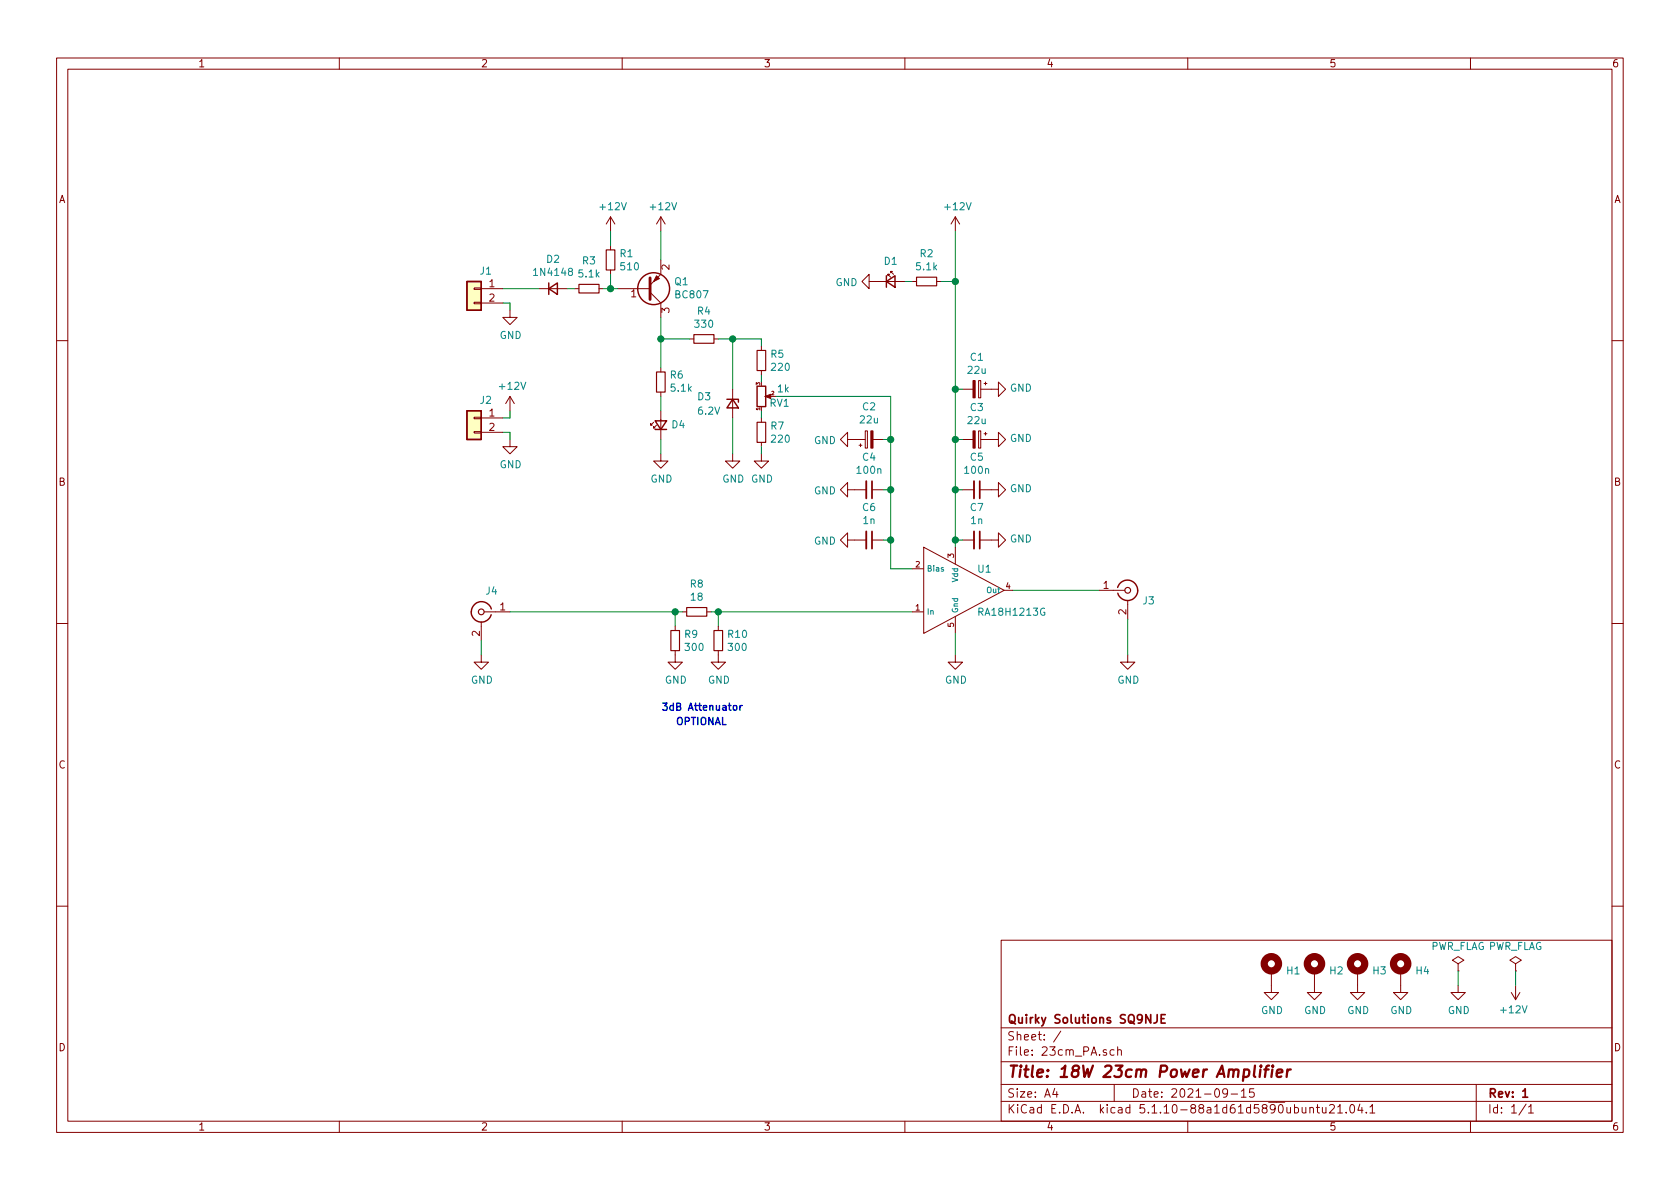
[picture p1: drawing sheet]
EESchema Schematic File Version 4
EELAYER 30 0
EELAYER END
$Descr A4 11693 8268
encoding utf-8
Sheet 1 1
Title "18W 23cm Power Amplifier"
Date "2021-09-15"
Rev "1"
Comp "Quirky Solutions SQ9NJE"
Comment1 ""
Comment2 ""
Comment3 ""
Comment4 ""
$EndDescr
$Comp
L QS_RF:RA18H1213G U1
U 1 1
P 6650 4100
F 0 "U1" H 6800 4250 50  0000 L CNN
F 1 "RA18H1213G" H 6800 3950 50  0000 L CNN
F 2 "QS_RF:RA18H1213G" H 6780 4100 50  0001 C CNN
F 3 "" H 6780 4100 50  0001 C CNN
	1    6650 4100
	1    0    0    -1  
$EndComp
$Comp
L power:GND #PWR021
U 1 1
P 6650 4550
F 0 "#PWR021" H 6650 4300 50  0001 C CNN
F 1 "GND" H 6655 4377 50  0000 C CNN
F 2 "" H 6650 4550 50  0001 C CNN
F 3 "" H 6650 4550 50  0001 C CNN
	1    6650 4550
	1    0    0    -1  
$EndComp
$Comp
L Device:CP_Small C3
U 1 1
P 6800 3050
F 0 "C3" V 6575 3050 50  0000 C CNN
F 1 "22u" V 6666 3050 50  0000 C CNN
F 2 "Capacitor_Tantalum_SMD:CP_EIA-7343-31_Kemet-D_Pad2.25x2.55mm_HandSolder" H 6800 3050 50  0001 C CNN
F 3 "~" H 6800 3050 50  0001 C CNN
	1    6800 3050
	0    1    1    0   
$EndComp
$Comp
L Device:C_Small C5
U 1 1
P 6800 3400
F 0 "C5" V 6571 3400 50  0000 C CNN
F 1 "100n" V 6662 3400 50  0000 C CNN
F 2 "Capacitor_SMD:C_0805_2012Metric_Pad1.18x1.45mm_HandSolder" H 6800 3400 50  0001 C CNN
F 3 "~" H 6800 3400 50  0001 C CNN
	1    6800 3400
	0    1    1    0   
$EndComp
$Comp
L Device:R_Small R10
U 1 1
P 5000 4450
F 0 "R10" H 5059 4496 50  0000 L CNN
F 1 "300" H 5059 4405 50  0000 L CNN
F 2 "Resistor_SMD:R_0805_2012Metric_Pad1.20x1.40mm_HandSolder" H 5000 4450 50  0001 C CNN
F 3 "~" H 5000 4450 50  0001 C CNN
	1    5000 4450
	1    0    0    -1  
$EndComp
$Comp
L Device:R_Small R9
U 1 1
P 4700 4450
F 0 "R9" H 4759 4496 50  0000 L CNN
F 1 "300" H 4759 4405 50  0000 L CNN
F 2 "Resistor_SMD:R_0805_2012Metric_Pad1.20x1.40mm_HandSolder" H 4700 4450 50  0001 C CNN
F 3 "~" H 4700 4450 50  0001 C CNN
	1    4700 4450
	1    0    0    -1  
$EndComp
$Comp
L Device:R_Small R8
U 1 1
P 4850 4250
F 0 "R8" V 4654 4250 50  0000 C CNN
F 1 "18" V 4745 4250 50  0000 C CNN
F 2 "Resistor_SMD:R_0805_2012Metric_Pad1.20x1.40mm_HandSolder" H 4850 4250 50  0001 C CNN
F 3 "~" H 4850 4250 50  0001 C CNN
	1    4850 4250
	0    1    1    0   
$EndComp
$Comp
L power:GND #PWR020
U 1 1
P 5000 4550
F 0 "#PWR020" H 5000 4300 50  0001 C CNN
F 1 "GND" H 5005 4377 50  0000 C CNN
F 2 "" H 5000 4550 50  0001 C CNN
F 3 "" H 5000 4550 50  0001 C CNN
	1    5000 4550
	1    0    0    -1  
$EndComp
$Comp
L power:GND #PWR019
U 1 1
P 4700 4550
F 0 "#PWR019" H 4700 4300 50  0001 C CNN
F 1 "GND" H 4705 4377 50  0000 C CNN
F 2 "" H 4700 4550 50  0001 C CNN
F 3 "" H 4700 4550 50  0001 C CNN
	1    4700 4550
	1    0    0    -1  
$EndComp
$Comp
L Connector:Conn_Coaxial J3
U 1 1
P 7850 4100
F 0 "J3" H 7950 4029 50  0000 L CNN
F 1 "Conn_Coaxial" H 7950 3984 50  0001 L CNN
F 2 "Connector_Coaxial:SMA_Samtec_SMA-J-P-X-ST-EM1_EdgeMount" H 7850 4100 50  0001 C CNN
F 3 " ~" H 7850 4100 50  0001 C CNN
	1    7850 4100
	1    0    0    -1  
$EndComp
$Comp
L Connector:Conn_Coaxial J4
U 1 1
P 3350 4250
F 0 "J4" H 3278 4397 50  0000 C CNN
F 1 "Conn_Coaxial" H 3278 4397 50  0001 C CNN
F 2 "Connector_Coaxial:SMA_Samtec_SMA-J-P-X-ST-EM1_EdgeMount" H 3350 4250 50  0001 C CNN
F 3 " ~" H 3350 4250 50  0001 C CNN
	1    3350 4250
	-1   0    0    -1  
$EndComp
Wire Wire Line
	3550 4250 4700 4250
Wire Wire Line
	4950 4250 5000 4250
Wire Wire Line
	5000 4350 5000 4250
Connection ~ 5000 4250
Wire Wire Line
	5000 4250 6350 4250
Wire Wire Line
	4700 4350 4700 4250
Connection ~ 4700 4250
Wire Wire Line
	4700 4250 4750 4250
Wire Wire Line
	6650 4400 6650 4550
Wire Wire Line
	7050 4100 7650 4100
$Comp
L power:GND #PWR022
U 1 1
P 7850 4550
F 0 "#PWR022" H 7850 4300 50  0001 C CNN
F 1 "GND" H 7855 4377 50  0000 C CNN
F 2 "" H 7850 4550 50  0001 C CNN
F 3 "" H 7850 4550 50  0001 C CNN
	1    7850 4550
	1    0    0    -1  
$EndComp
$Comp
L power:GND #PWR018
U 1 1
P 3350 4550
F 0 "#PWR018" H 3350 4300 50  0001 C CNN
F 1 "GND" H 3355 4377 50  0000 C CNN
F 2 "" H 3350 4550 50  0001 C CNN
F 3 "" H 3350 4550 50  0001 C CNN
	1    3350 4550
	1    0    0    -1  
$EndComp
Wire Wire Line
	3350 4450 3350 4550
Wire Wire Line
	7850 4300 7850 4550
$Comp
L power:+12V #PWR03
U 1 1
P 6650 1600
F 0 "#PWR03" H 6650 1450 50  0001 C CNN
F 1 "+12V" H 6665 1773 50  0000 C CNN
F 2 "" H 6650 1600 50  0001 C CNN
F 3 "" H 6650 1600 50  0001 C CNN
	1    6650 1600
	1    0    0    -1  
$EndComp
Wire Wire Line
	6650 1600 6650 1950
$Comp
L Device:C_Small C7
U 1 1
P 6800 3750
F 0 "C7" V 6571 3750 50  0000 C CNN
F 1 "1n" V 6662 3750 50  0000 C CNN
F 2 "Capacitor_SMD:C_0805_2012Metric_Pad1.18x1.45mm_HandSolder" H 6800 3750 50  0001 C CNN
F 3 "~" H 6800 3750 50  0001 C CNN
	1    6800 3750
	0    1    1    0   
$EndComp
$Comp
L power:GND #PWR010
U 1 1
P 6900 3050
F 0 "#PWR010" H 6900 2800 50  0001 C CNN
F 1 "GND" V 6905 2922 50  0000 R CNN
F 2 "" H 6900 3050 50  0001 C CNN
F 3 "" H 6900 3050 50  0001 C CNN
	1    6900 3050
	0    -1   -1   0   
$EndComp
$Comp
L power:GND #PWR015
U 1 1
P 6900 3400
F 0 "#PWR015" H 6900 3150 50  0001 C CNN
F 1 "GND" V 6905 3272 50  0000 R CNN
F 2 "" H 6900 3400 50  0001 C CNN
F 3 "" H 6900 3400 50  0001 C CNN
	1    6900 3400
	0    -1   -1   0   
$EndComp
$Comp
L power:GND #PWR017
U 1 1
P 6900 3750
F 0 "#PWR017" H 6900 3500 50  0001 C CNN
F 1 "GND" V 6905 3622 50  0000 R CNN
F 2 "" H 6900 3750 50  0001 C CNN
F 3 "" H 6900 3750 50  0001 C CNN
	1    6900 3750
	0    -1   -1   0   
$EndComp
Wire Wire Line
	6700 3750 6650 3750
Connection ~ 6650 3750
Wire Wire Line
	6650 3750 6650 3800
Wire Wire Line
	6700 3400 6650 3400
Connection ~ 6650 3400
Wire Wire Line
	6650 3400 6650 3750
Wire Wire Line
	6700 3050 6650 3050
Connection ~ 6650 3050
Wire Wire Line
	6650 3050 6650 3400
Wire Wire Line
	6350 3950 6200 3950
Wire Wire Line
	6200 3950 6200 3750
$Comp
L Device:CP_Small C2
U 1 1
P 6050 3050
F 0 "C2" V 6275 3050 50  0000 C CNN
F 1 "22u" V 6184 3050 50  0000 C CNN
F 2 "Capacitor_Tantalum_SMD:CP_EIA-7343-31_Kemet-D_Pad2.25x2.55mm_HandSolder" H 6050 3050 50  0001 C CNN
F 3 "~" H 6050 3050 50  0001 C CNN
	1    6050 3050
	0    -1   -1   0   
$EndComp
$Comp
L Device:C_Small C4
U 1 1
P 6050 3400
F 0 "C4" V 5821 3400 50  0000 C CNN
F 1 "100n" V 5912 3400 50  0000 C CNN
F 2 "Capacitor_SMD:C_0805_2012Metric_Pad1.18x1.45mm_HandSolder" H 6050 3400 50  0001 C CNN
F 3 "~" H 6050 3400 50  0001 C CNN
	1    6050 3400
	0    1    1    0   
$EndComp
$Comp
L Device:C_Small C6
U 1 1
P 6050 3750
F 0 "C6" V 5821 3750 50  0000 C CNN
F 1 "1n" V 5912 3750 50  0000 C CNN
F 2 "Capacitor_SMD:C_0805_2012Metric_Pad1.18x1.45mm_HandSolder" H 6050 3750 50  0001 C CNN
F 3 "~" H 6050 3750 50  0001 C CNN
	1    6050 3750
	0    1    1    0   
$EndComp
$Comp
L power:GND #PWR09
U 1 1
P 5950 3050
F 0 "#PWR09" H 5950 2800 50  0001 C CNN
F 1 "GND" V 5955 2922 50  0000 R CNN
F 2 "" H 5950 3050 50  0001 C CNN
F 3 "" H 5950 3050 50  0001 C CNN
	1    5950 3050
	0    1    1    0   
$EndComp
$Comp
L power:GND #PWR014
U 1 1
P 5950 3400
F 0 "#PWR014" H 5950 3150 50  0001 C CNN
F 1 "GND" V 5955 3272 50  0000 R CNN
F 2 "" H 5950 3400 50  0001 C CNN
F 3 "" H 5950 3400 50  0001 C CNN
	1    5950 3400
	0    1    1    0   
$EndComp
$Comp
L power:GND #PWR016
U 1 1
P 5950 3750
F 0 "#PWR016" H 5950 3500 50  0001 C CNN
F 1 "GND" V 5955 3622 50  0000 R CNN
F 2 "" H 5950 3750 50  0001 C CNN
F 3 "" H 5950 3750 50  0001 C CNN
	1    5950 3750
	0    1    1    0   
$EndComp
Wire Wire Line
	6150 3050 6200 3050
Connection ~ 6200 3050
Wire Wire Line
	6150 3400 6200 3400
Connection ~ 6200 3400
Wire Wire Line
	6200 3400 6200 3050
Wire Wire Line
	6150 3750 6200 3750
Connection ~ 6200 3750
Wire Wire Line
	6200 3750 6200 3400
$Comp
L Device:R_Small R7
U 1 1
P 5300 3000
F 0 "R7" H 5359 3046 50  0000 L CNN
F 1 "220" H 5359 2955 50  0000 L CNN
F 2 "Resistor_SMD:R_0805_2012Metric_Pad1.20x1.40mm_HandSolder" H 5300 3000 50  0001 C CNN
F 3 "~" H 5300 3000 50  0001 C CNN
	1    5300 3000
	1    0    0    -1  
$EndComp
$Comp
L Device:R_POT_Small RV1
U 1 1
P 5300 2750
F 0 "RV1" H 5500 2800 50  0000 R CNN
F 1 "1k" H 5500 2700 50  0000 R CNN
F 2 "Potentiometer_SMD:Potentiometer_Vishay_TS53YL_Vertical" H 5300 2750 50  0001 C CNN
F 3 "~" H 5300 2750 50  0001 C CNN
	1    5300 2750
	1    0    0    1   
$EndComp
$Comp
L Device:R_Small R5
U 1 1
P 5300 2500
F 0 "R5" H 5359 2546 50  0000 L CNN
F 1 "220" H 5359 2455 50  0000 L CNN
F 2 "Resistor_SMD:R_0805_2012Metric_Pad1.20x1.40mm_HandSolder" H 5300 2500 50  0001 C CNN
F 3 "~" H 5300 2500 50  0001 C CNN
	1    5300 2500
	1    0    0    -1  
$EndComp
$Comp
L Device:D_Zener_Small D3
U 1 1
P 5100 2800
F 0 "D3" V 5050 2550 50  0000 L CNN
F 1 "6.2V" V 5150 2550 50  0000 L CNN
F 2 "Diode_SMD:D_MiniMELF_Handsoldering" V 5100 2800 50  0001 C CNN
F 3 "~" V 5100 2800 50  0001 C CNN
	1    5100 2800
	0    1    1    0   
$EndComp
Wire Wire Line
	5400 2750 6200 2750
Wire Wire Line
	6200 2750 6200 3050
Wire Wire Line
	5300 2600 5300 2650
Wire Wire Line
	5300 2850 5300 2900
$Comp
L power:GND #PWR013
U 1 1
P 5300 3150
F 0 "#PWR013" H 5300 2900 50  0001 C CNN
F 1 "GND" H 5305 2977 50  0000 C CNN
F 2 "" H 5300 3150 50  0001 C CNN
F 3 "" H 5300 3150 50  0001 C CNN
	1    5300 3150
	1    0    0    -1  
$EndComp
$Comp
L power:GND #PWR012
U 1 1
P 5100 3150
F 0 "#PWR012" H 5100 2900 50  0001 C CNN
F 1 "GND" H 5105 2977 50  0000 C CNN
F 2 "" H 5100 3150 50  0001 C CNN
F 3 "" H 5100 3150 50  0001 C CNN
	1    5100 3150
	1    0    0    -1  
$EndComp
Wire Wire Line
	5100 2900 5100 3150
Wire Wire Line
	5300 3100 5300 3150
Wire Wire Line
	5100 2700 5100 2350
Wire Wire Line
	5100 2350 5300 2350
Wire Wire Line
	5300 2350 5300 2400
$Comp
L Device:R_Small R4
U 1 1
P 4900 2350
F 0 "R4" V 4704 2350 50  0000 C CNN
F 1 "330" V 4795 2350 50  0000 C CNN
F 2 "Resistor_SMD:R_0805_2012Metric_Pad1.20x1.40mm_HandSolder" H 4900 2350 50  0001 C CNN
F 3 "~" H 4900 2350 50  0001 C CNN
	1    4900 2350
	0    1    1    0   
$EndComp
$Comp
L Transistor_BJT:BC807 Q1
U 1 1
P 4500 2000
F 0 "Q1" H 4691 1954 50  0000 L CNN
F 1 "BC807" H 4691 2045 50  0000 L CNN
F 2 "Package_TO_SOT_SMD:SOT-23" H 4700 1925 50  0001 L CIN
F 3 "https://www.onsemi.com/pub/Collateral/BC808-D.pdf" H 4500 2000 50  0001 L CNN
	1    4500 2000
	1    0    0    1   
$EndComp
Wire Wire Line
	5000 2350 5100 2350
Connection ~ 5100 2350
Wire Wire Line
	4800 2350 4600 2350
Wire Wire Line
	4600 2350 4600 2200
$Comp
L power:+12V #PWR02
U 1 1
P 4600 1600
F 0 "#PWR02" H 4600 1450 50  0001 C CNN
F 1 "+12V" H 4615 1773 50  0000 C CNN
F 2 "" H 4600 1600 50  0001 C CNN
F 3 "" H 4600 1600 50  0001 C CNN
	1    4600 1600
	1    0    0    -1  
$EndComp
$Comp
L Device:R_Small R1
U 1 1
P 4250 1800
F 0 "R1" H 4309 1846 50  0000 L CNN
F 1 "510" H 4309 1755 50  0000 L CNN
F 2 "Resistor_SMD:R_0805_2012Metric_Pad1.20x1.40mm_HandSolder" H 4250 1800 50  0001 C CNN
F 3 "~" H 4250 1800 50  0001 C CNN
	1    4250 1800
	1    0    0    -1  
$EndComp
$Comp
L power:+12V #PWR01
U 1 1
P 4250 1600
F 0 "#PWR01" H 4250 1450 50  0001 C CNN
F 1 "+12V" H 4265 1773 50  0000 C CNN
F 2 "" H 4250 1600 50  0001 C CNN
F 3 "" H 4250 1600 50  0001 C CNN
	1    4250 1600
	1    0    0    -1  
$EndComp
$Comp
L Device:R_Small R3
U 1 1
P 4100 2000
F 0 "R3" V 3904 2000 50  0000 C CNN
F 1 "5.1k" V 3995 2000 50  0000 C CNN
F 2 "Resistor_SMD:R_0805_2012Metric_Pad1.20x1.40mm_HandSolder" H 4100 2000 50  0001 C CNN
F 3 "~" H 4100 2000 50  0001 C CNN
	1    4100 2000
	0    1    1    0   
$EndComp
$Comp
L Device:D_Small D2
U 1 1
P 3850 2000
F 0 "D2" H 3850 2207 50  0000 C CNN
F 1 "1N4148" H 3850 2116 50  0000 C CNN
F 2 "Diode_SMD:D_MiniMELF_Handsoldering" V 3850 2000 50  0001 C CNN
F 3 "~" V 3850 2000 50  0001 C CNN
	1    3850 2000
	1    0    0    -1  
$EndComp
Wire Wire Line
	4600 1600 4600 1800
Wire Wire Line
	4250 1600 4250 1700
Wire Wire Line
	4200 2000 4250 2000
Wire Wire Line
	4250 1900 4250 2000
Connection ~ 4250 2000
Wire Wire Line
	4250 2000 4300 2000
Wire Wire Line
	3950 2000 4000 2000
$Comp
L Device:CP_Small C1
U 1 1
P 6800 2700
F 0 "C1" V 6575 2700 50  0000 C CNN
F 1 "22u" V 6666 2700 50  0000 C CNN
F 2 "Capacitor_Tantalum_SMD:CP_EIA-7343-31_Kemet-D_Pad2.25x2.55mm_HandSolder" H 6800 2700 50  0001 C CNN
F 3 "~" H 6800 2700 50  0001 C CNN
	1    6800 2700
	0    1    1    0   
$EndComp
$Comp
L power:GND #PWR06
U 1 1
P 6900 2700
F 0 "#PWR06" H 6900 2450 50  0001 C CNN
F 1 "GND" V 6905 2572 50  0000 R CNN
F 2 "" H 6900 2700 50  0001 C CNN
F 3 "" H 6900 2700 50  0001 C CNN
	1    6900 2700
	0    -1   -1   0   
$EndComp
Wire Wire Line
	6700 2700 6650 2700
Connection ~ 6650 2700
Wire Wire Line
	6650 2700 6650 3050
$Comp
L Connector_Generic:Conn_01x02 J1
U 1 1
P 3300 2000
F 0 "J1" H 3218 2125 50  0000 C CNN
F 1 "Conn_01x02" H 3218 2126 50  0001 C CNN
F 2 "Connector_JST:JST_XH_B2B-XH-A_1x02_P2.50mm_Vertical" H 3300 2000 50  0001 C CNN
F 3 "~" H 3300 2000 50  0001 C CNN
	1    3300 2000
	-1   0    0    -1  
$EndComp
$Comp
L Connector_Generic:Conn_01x02 J2
U 1 1
P 3300 2900
F 0 "J2" H 3218 3025 50  0000 C CNN
F 1 "Conn_01x02" H 3218 3026 50  0001 C CNN
F 2 "Connector_JST:JST_XH_B2B-XH-A_1x02_P2.50mm_Vertical" H 3300 2900 50  0001 C CNN
F 3 "~" H 3300 2900 50  0001 C CNN
	1    3300 2900
	-1   0    0    -1  
$EndComp
$Comp
L power:GND #PWR05
U 1 1
P 3550 2150
F 0 "#PWR05" H 3550 1900 50  0001 C CNN
F 1 "GND" H 3555 1977 50  0000 C CNN
F 2 "" H 3550 2150 50  0001 C CNN
F 3 "" H 3550 2150 50  0001 C CNN
	1    3550 2150
	1    0    0    -1  
$EndComp
$Comp
L power:GND #PWR08
U 1 1
P 3550 3050
F 0 "#PWR08" H 3550 2800 50  0001 C CNN
F 1 "GND" H 3555 2877 50  0000 C CNN
F 2 "" H 3550 3050 50  0001 C CNN
F 3 "" H 3550 3050 50  0001 C CNN
	1    3550 3050
	1    0    0    -1  
$EndComp
$Comp
L power:+12V #PWR07
U 1 1
P 3550 2850
F 0 "#PWR07" H 3550 2700 50  0001 C CNN
F 1 "+12V" H 3565 3023 50  0000 C CNN
F 2 "" H 3550 2850 50  0001 C CNN
F 3 "" H 3550 2850 50  0001 C CNN
	1    3550 2850
	1    0    0    -1  
$EndComp
Wire Wire Line
	3500 2900 3550 2900
Wire Wire Line
	3550 2900 3550 2850
Wire Wire Line
	3500 3000 3550 3000
Wire Wire Line
	3550 3000 3550 3050
Wire Wire Line
	3500 2100 3550 2100
Wire Wire Line
	3550 2100 3550 2150
Wire Wire Line
	3500 2000 3750 2000
Text Notes 4600 4950 0    50   ~ 10
3dB Attenuator
Text Notes 4700 5050 0    50   ~ 10
OPTIONAL
$Comp
L Device:R_Small R2
U 1 1
P 6450 1950
F 0 "R2" V 6254 1950 50  0000 C CNN
F 1 "5.1k" V 6345 1950 50  0000 C CNN
F 2 "Resistor_SMD:R_0805_2012Metric_Pad1.20x1.40mm_HandSolder" H 6450 1950 50  0001 C CNN
F 3 "~" H 6450 1950 50  0001 C CNN
	1    6450 1950
	0    1    1    0   
$EndComp
$Comp
L Device:LED_Small D1
U 1 1
P 6200 1950
F 0 "D1" H 6200 2093 50  0000 C CNN
F 1 "LED_Small" H 6200 2094 50  0001 C CNN
F 2 "LED_SMD:LED_0805_2012Metric_Pad1.15x1.40mm_HandSolder" V 6200 1950 50  0001 C CNN
F 3 "~" V 6200 1950 50  0001 C CNN
	1    6200 1950
	1    0    0    -1  
$EndComp
$Comp
L power:GND #PWR04
U 1 1
P 6100 1950
F 0 "#PWR04" H 6100 1700 50  0001 C CNN
F 1 "GND" V 6105 1822 50  0000 R CNN
F 2 "" H 6100 1950 50  0001 C CNN
F 3 "" H 6100 1950 50  0001 C CNN
	1    6100 1950
	0    1    1    0   
$EndComp
Wire Wire Line
	6300 1950 6350 1950
Wire Wire Line
	6550 1950 6650 1950
Connection ~ 6650 1950
Wire Wire Line
	6650 1950 6650 2700
$Comp
L Device:LED_Small D4
U 1 1
P 4600 2950
F 0 "D4" V 4600 2880 50  0000 R CNN
F 1 "LED_Small" H 4600 3094 50  0001 C CNN
F 2 "LED_SMD:LED_0805_2012Metric_Pad1.15x1.40mm_HandSolder" V 4600 2950 50  0001 C CNN
F 3 "~" V 4600 2950 50  0001 C CNN
	1    4600 2950
	0    -1   -1   0   
$EndComp
$Comp
L Device:R_Small R6
U 1 1
P 4600 2650
F 0 "R6" H 4541 2604 50  0000 R CNN
F 1 "5.1k" H 4541 2695 50  0000 R CNN
F 2 "Resistor_SMD:R_0805_2012Metric_Pad1.20x1.40mm_HandSolder" H 4600 2650 50  0001 C CNN
F 3 "~" H 4600 2650 50  0001 C CNN
	1    4600 2650
	-1   0    0    1   
$EndComp
$Comp
L power:GND #PWR011
U 1 1
P 4600 3150
F 0 "#PWR011" H 4600 2900 50  0001 C CNN
F 1 "GND" H 4605 2977 50  0000 C CNN
F 2 "" H 4600 3150 50  0001 C CNN
F 3 "" H 4600 3150 50  0001 C CNN
	1    4600 3150
	1    0    0    -1  
$EndComp
Wire Wire Line
	4600 2350 4600 2550
Connection ~ 4600 2350
Wire Wire Line
	4600 2750 4600 2850
Wire Wire Line
	4600 3050 4600 3150
$Comp
L Mechanical:MountingHole_Pad H1
U 1 1
P 8850 6750
F 0 "H1" H 8950 6753 50  0000 L CNN
F 1 "MountingHole_Pad" H 8950 6708 50  0001 L CNN
F 2 "MountingHole:MountingHole_3.2mm_M3_Pad_TopBottom" H 8850 6750 50  0001 C CNN
F 3 "~" H 8850 6750 50  0001 C CNN
	1    8850 6750
	1    0    0    -1  
$EndComp
$Comp
L Mechanical:MountingHole_Pad H2
U 1 1
P 9150 6750
F 0 "H2" H 9250 6753 50  0000 L CNN
F 1 "MountingHole_Pad" H 9250 6708 50  0001 L CNN
F 2 "MountingHole:MountingHole_3.2mm_M3_Pad_TopBottom" H 9150 6750 50  0001 C CNN
F 3 "~" H 9150 6750 50  0001 C CNN
	1    9150 6750
	1    0    0    -1  
$EndComp
$Comp
L Mechanical:MountingHole_Pad H3
U 1 1
P 9450 6750
F 0 "H3" H 9550 6753 50  0000 L CNN
F 1 "MountingHole_Pad" H 9550 6708 50  0001 L CNN
F 2 "MountingHole:MountingHole_3.2mm_M3_Pad_TopBottom" H 9450 6750 50  0001 C CNN
F 3 "~" H 9450 6750 50  0001 C CNN
	1    9450 6750
	1    0    0    -1  
$EndComp
$Comp
L Mechanical:MountingHole_Pad H4
U 1 1
P 9750 6750
F 0 "H4" H 9850 6753 50  0000 L CNN
F 1 "MountingHole_Pad" H 9850 6708 50  0001 L CNN
F 2 "MountingHole:MountingHole_3.2mm_M3_Pad_TopBottom" H 9750 6750 50  0001 C CNN
F 3 "~" H 9750 6750 50  0001 C CNN
	1    9750 6750
	1    0    0    -1  
$EndComp
$Comp
L power:GND #PWR023
U 1 1
P 8850 6850
F 0 "#PWR023" H 8850 6600 50  0001 C CNN
F 1 "GND" H 8855 6677 50  0000 C CNN
F 2 "" H 8850 6850 50  0001 C CNN
F 3 "" H 8850 6850 50  0001 C CNN
	1    8850 6850
	1    0    0    -1  
$EndComp
$Comp
L power:GND #PWR024
U 1 1
P 9150 6850
F 0 "#PWR024" H 9150 6600 50  0001 C CNN
F 1 "GND" H 9155 6677 50  0000 C CNN
F 2 "" H 9150 6850 50  0001 C CNN
F 3 "" H 9150 6850 50  0001 C CNN
	1    9150 6850
	1    0    0    -1  
$EndComp
$Comp
L power:GND #PWR025
U 1 1
P 9450 6850
F 0 "#PWR025" H 9450 6600 50  0001 C CNN
F 1 "GND" H 9455 6677 50  0000 C CNN
F 2 "" H 9450 6850 50  0001 C CNN
F 3 "" H 9450 6850 50  0001 C CNN
	1    9450 6850
	1    0    0    -1  
$EndComp
$Comp
L power:GND #PWR026
U 1 1
P 9750 6850
F 0 "#PWR026" H 9750 6600 50  0001 C CNN
F 1 "GND" H 9755 6677 50  0000 C CNN
F 2 "" H 9750 6850 50  0001 C CNN
F 3 "" H 9750 6850 50  0001 C CNN
	1    9750 6850
	1    0    0    -1  
$EndComp
$Comp
L power:GND #PWR027
U 1 1
P 10150 6850
F 0 "#PWR027" H 10150 6600 50  0001 C CNN
F 1 "GND" H 10155 6677 50  0000 C CNN
F 2 "" H 10150 6850 50  0001 C CNN
F 3 "" H 10150 6850 50  0001 C CNN
	1    10150 6850
	1    0    0    -1  
$EndComp
$Comp
L power:+12V #PWR028
U 1 1
P 10550 6850
F 0 "#PWR028" H 10550 6700 50  0001 C CNN
F 1 "+12V" H 10565 7023 50  0000 C CNN
F 2 "" H 10550 6850 50  0001 C CNN
F 3 "" H 10550 6850 50  0001 C CNN
	1    10550 6850
	-1   0    0    1   
$EndComp
$Comp
L power:PWR_FLAG #FLG01
U 1 1
P 10150 6750
F 0 "#FLG01" H 10150 6825 50  0001 C CNN
F 1 "PWR_FLAG" H 10150 6923 50  0000 C CNN
F 2 "" H 10150 6750 50  0001 C CNN
F 3 "~" H 10150 6750 50  0001 C CNN
	1    10150 6750
	1    0    0    -1  
$EndComp
$Comp
L power:PWR_FLAG #FLG02
U 1 1
P 10550 6750
F 0 "#FLG02" H 10550 6825 50  0001 C CNN
F 1 "PWR_FLAG" H 10550 6923 50  0000 C CNN
F 2 "" H 10550 6750 50  0001 C CNN
F 3 "~" H 10550 6750 50  0001 C CNN
	1    10550 6750
	1    0    0    -1  
$EndComp
Wire Wire Line
	10550 6750 10550 6850
Wire Wire Line
	10150 6750 10150 6850
$EndSCHEMATC
